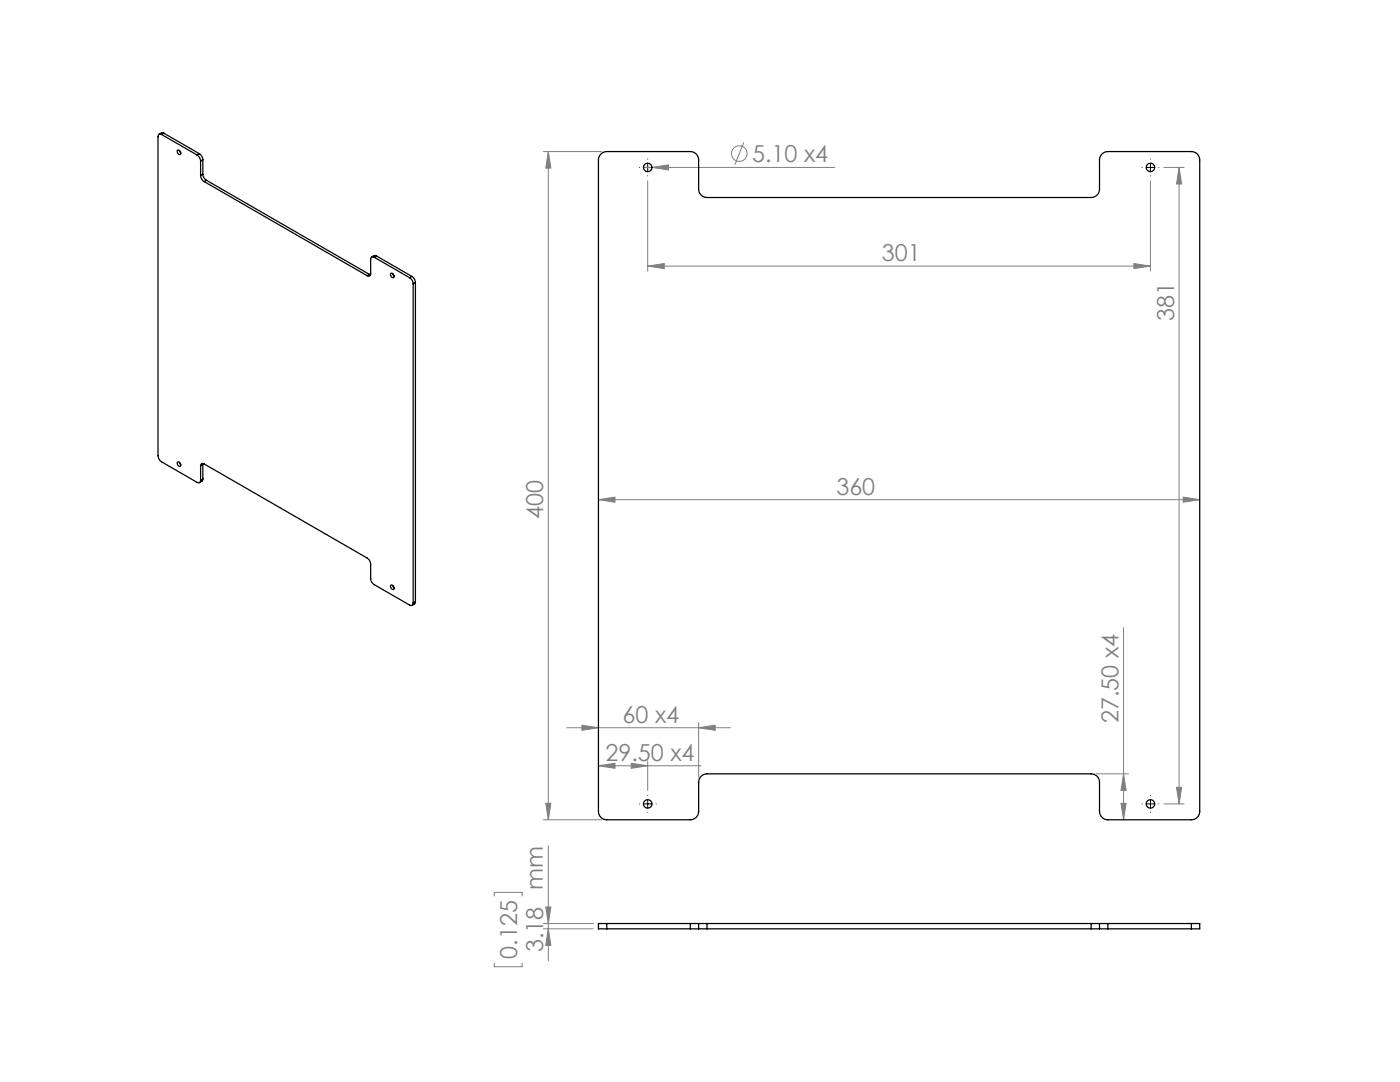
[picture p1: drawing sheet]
<svg xmlns="http://www.w3.org/2000/svg" width="279mm" height="216mm" viewBox="0 0 279 216" stroke-linecap="round" stroke-linejoin="round" font-family="sans-serif">
<g fill="none" stroke="#808080" stroke-width=".2">
<path d="M108.4 30.2h11.7M109.4 30.2l.5 3.3h-1zM109.4 30.2v133.4M128.4 33.4h38.2M129.3 36.1v18M130.1 33.4l3.3-.5v1zM148.4 28.4l-1.7 4.5M229.6 36.1v18M232.3 33.4h4M235.3 33.4v127M235.3 33.4l.5 3.3h-1zM129.3 53.1l3.3-.5v1z"/>
<path d="M129.3 53.1h100.3M226.3 52.6l3.3 .5-3.3 .5zM119.4 99.7l3.3-.5v1zM119.4 99.7h120M236.1 99.2l3.3 .5-3.3 .5zM224.2 125.2v38.4M113.1 145.2h32.7M116.1 144.7l3.3 .5-3.3 .5zM119.4 152.8l3.3-.5v1zM119.4 152.8h20.5M126 152.3l3.3 .5-3.3 .5zM129.3 151.8v5.9"/>
<path d="M139.4 145.2l3.3-.5v1zM139.4 144.2v10.9M218.8 154.4h6.4M224.2 154.4l.5 3.3h-1zM234.8 157.1h1l-.5 3.3zM98.6 178.8v-.7h5.6v.7M108.4 163.6h11.7M108.9 160.3h1l-.5 3.3zM109.4 168.8v22.9M223.7 160.3h1l-.5 3.3zM232.3 160.4h4M98.6 192.2v.7h5.6v-.7"/>
<path d="M108.4 184.3h10M108.4 185.3h10M108.9 181h1l-.5 3.3zM109.4 185.3l.5 3.3h-1z"/>
<circle cx="147.5" cy="30.6" r="1.56"/>
</g>
<g fill="none" stroke="#000" stroke-width=".2" stroke-dasharray="15.2 1.3 1.3 1.3">
<path d="M127.6 33.4h.1M129.3 31.7h.1M129.3 35.1h.1M130.9 33.4h.1M227.9 33.4h.1M229.6 31.7h.1M229.6 35.1h.1M231.3 33.4h.1M129.3 158.7h.1M229.6 158.7h.1M127.6 160.4h.1M129.3 162.1h.1"/>
<path d="M130.9 160.4h.1M227.9 160.4h.1M229.6 162.1h.1M231.3 160.4h.1"/>
</g>
<path d="M128.4 33.4h1.7M129.3 32.6v1.6M228.8 33.4h1.6M229.6 32.6v1.6M129.3 159.6v1.6M229.6 159.6v1.6M128.4 160.4h1.7M228.8 160.4h1.6" fill="none" stroke="#000" stroke-width=".2"/>
<g fill="#808080">
<path d="M130.1 33.4l3.3-.5v1z"/>
<path d="M129.3 53.1l3.3-.5v1zM226.3 52.6l3.3 .5-3.3 .5z"/>
<path d="M119.4 99.7l3.3-.5v1zM236.1 99.2l3.3 .5-3.3 .5zM116.1 144.7l3.3 .5-3.3 .5zM139.4 145.2l3.3-.5v1zM119.4 152.8l3.3-.5v1zM126 152.3l3.3 .5-3.3 .5z"/>
<path d="M223.7 160.3h1l-.5 3.3zM224.2 154.4l.5 3.3h-1z"/>
<path d="M109.4 30.2l.5 3.3h-1zM108.9 160.3h1l-.5 3.3z"/>
<path d="M235.3 33.4l.5 3.3h-1zM234.8 157.1h1l-.5 3.3zM108.9 181h1l-.5 3.3zM109.4 185.3l.5 3.3h-1z"/>
</g>
<g fill="none" stroke="#000" stroke-width=".25">
<path d="M32.3 26.8a.43 .43 0 0 0-.5 0 .43 .43 0 0 0-.3 .4v63.7a1.56 1.56 0 0 0 .8 1.3l7 4a.43 .43 0 0 0 .5 .1 .43 .43 0 0 0 .2-.5M32.3 26.8l7 4.1M32.7 26.6l-.4-.1-.5 .3M32.7 26.6l7.1 4.1M32.7 26.6l-.4 .2M35.5 29.9a.52 .52 0 0 1 .5 .4 .52 .52 0 0 1-.1 .6l-.4-.4-.1-.3zM35.8 30.1l.3 .4M39.3 30.9a1.56 1.56 0 0 1 .7 1.2M39.8 30.7a1.56 1.56 0 0 1 .7 1.2M39.8 30.7l-.5 .2M40 35a1.56 1.56 0 0 0 .7 1.2M40 32.1v2.9"/>
<path d="M40.5 34.7a1.56 1.56 0 0 0 .7 1.3M40.5 31.9l-.5 .2M40.5 34.7l-.5 .3M40.5 31.9v2.8M40.7 36.2l32.6 18.8M41.2 36l-.5 .2M41.2 36l32.5 18.7M119.9 30.7l.6-.3 .6-.2h16.7a1.67 1.67 0 0 1 1.6 1.7v5.8a1.67 1.67 0 0 0 1.7 1.7h76.7a1.67 1.67 0 0 0 1.6-1.7v-5.8a1.67 1.67 0 0 1 1.7-1.7h16.7a1.67 1.67 0 0 1 1.6 1.7v130a1.67 1.67 0 0 1-1.6 1.7h-16.7a1.67 1.67 0 0 1-1.7-1.7v-5.8a1.67 1.67 0 0 0-1.6-1.7h-76.7a1.67 1.67 0 0 0-1.7 1.7v5.8a1.67 1.67 0 0 1-1.6 1.7h-16.7a1.67 1.67 0 0 1-1.7-1.7v-130l.2-.6zM73.7 54.7l.2 .1M73.7 54.7l-.4 .3M74.7 51.3a.43 .43 0 0 0-.5 0 .43 .43 0 0 0-.2 .4v2.9a.43 .43 0 0 1-.2 .5 .43 .43 0 0 1-.5-.1M74.7 51.3l7.1 4.1"/>
<path d="M75.1 51.1l-.4-.1-.5 .3M75.1 51.1l-.4 .2M75.1 51.1l7.1 4.1M78 54.5a.52 .52 0 0 1 .5 .3 .52 .52 0 0 1-.1 .6l-.4-.5zM78.4 54.6l.2 .4M81.8 55.4a1.56 1.56 0 0 1 .7 1.2M82.2 55.2a1.56 1.56 0 0 1 .7 1.2M82.2 55.2l-.4 .2M82.5 56.6v63.7M82.9 56.4l-.4 .2M82.9 56.4v63.7M35.5 92.2a.52 .52 0 0 1 .5 .3 .52 .52 0 0 1-.1 .6l-.4-.3-.1-.4z"/>
<path d="M35.8 92.3l.3 .4M40 93a.43 .43 0 0 1 .2-.5 .43 .43 0 0 1 .5 .1l32.6 18.7a1.56 1.56 0 0 1 .7 1.3v2.8a1.56 1.56 0 0 0 .7 1.3l7.1 4a.43 .43 0 0 0 .5 .1 .43 .43 0 0 0 .2-.5M40 93v2.8M40.5 95.6l-.1 .4-.6 .3M40.5 92.7v2.9M40.5 92.7l-.5 .3M40.5 95.6l-.5 .2M40.5 92.5v.2M78 116.7a.52 .52 0 0 1 .5 .4 .52 .52 0 0 1-.1 .5l-.4-.4zM78.4 116.8l.2 .5M82.9 120.1l-.1 .4-.5 .3M82.9 120.1l-.4 .2"/>
<path d="M121.1 184.3h-1.7v1h1.7M121.1 185.3h16.7M121.1 184.3v1M121.1 184.3h16.7M137.8 184.3h1.6M137.8 185.3h1.6M137.8 184.3v1M139.4 184.3h1.7M139.4 185.3h1.7M139.4 184.3v1M141.1 185.3h76.7M141.1 184.3h76.7"/>
<path d="M141.1 184.3v1M217.8 184.3h1.6M217.8 185.3h1.6M217.8 184.3v1M219.4 184.3h1.7M219.4 185.3h1.7M219.4 184.3v1M221.1 185.3h16.7M221.1 184.3h16.7M221.1 184.3v1M237.8 184.3h1.6v1h-1.6M237.8 184.3v1"/>
<circle cx="129.3" cy="33.4" r=".85"/>
<circle cx="229.6" cy="33.4" r=".85"/>
<circle cx="129.3" cy="160.4" r=".85"/>
<circle cx="229.6" cy="160.4" r=".85"/>
</g>
<g font-size="4.7" fill="#808080">
<text x="150.1" y="32.4">5.10 x4</text>
<text x="176" y="52.1">301</text>
<text x="234.3" y="64.1" transform="rotate(-90 234.3 64.1)">381</text>
<text x="166.9" y="98.7">360</text>
<text x="108.4" y="103.6" transform="rotate(-90 108.4 103.6)">400</text>
<text x="124.3" y="144.2">60 x4</text>
<text x="223.2" y="144.3" transform="rotate(-90 223.2 144.3)">27.50 x4</text>
<text x="120.9" y="151.8">29.50 x4</text>
<text x="108.4" y="177.5" transform="rotate(-90 108.4 177.5)">mm</text>
<text x="103.2" y="191.3" transform="rotate(-90 103.2 191.3)">0.125</text>
<text x="108.4" y="190" transform="rotate(-90 108.4 190)">3.18</text>
</g>
</svg>
